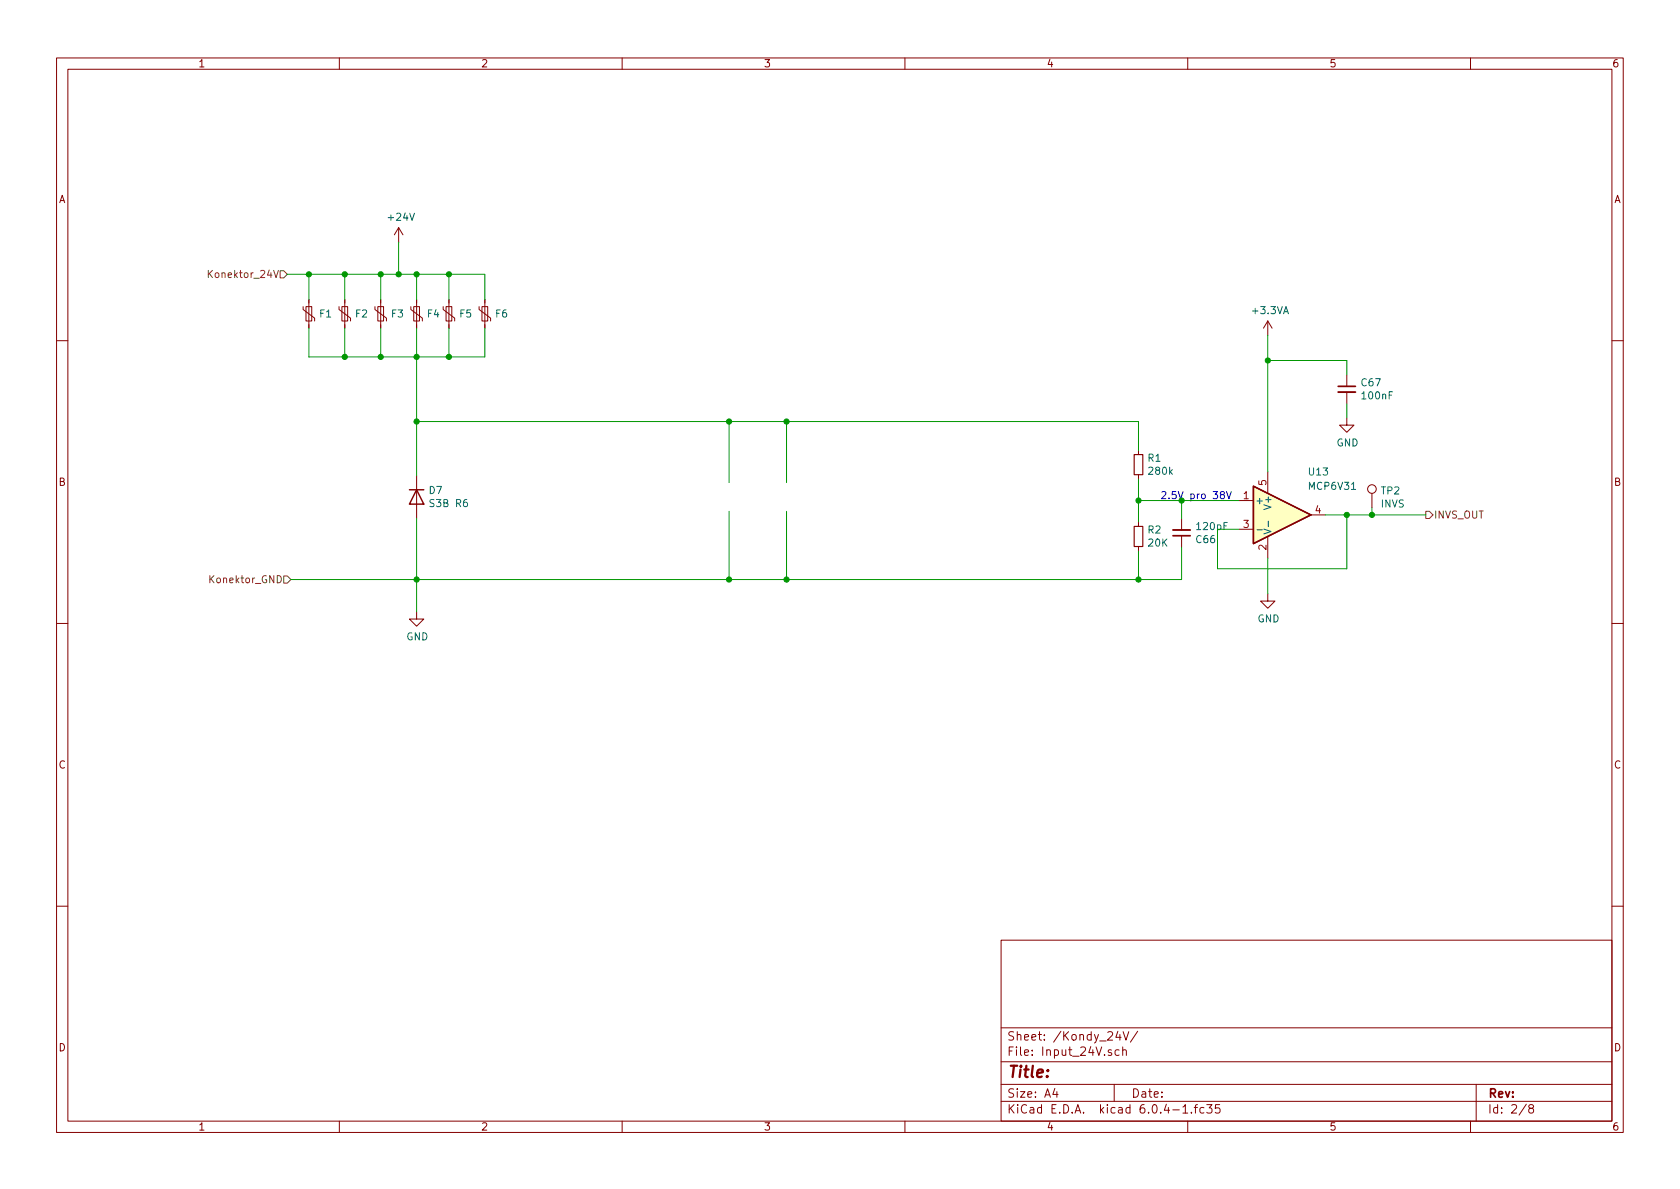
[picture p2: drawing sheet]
<svg xmlns="http://www.w3.org/2000/svg" width="297mm" height="210mm" viewBox="0 0 297 210" stroke-linecap="round" stroke-linejoin="round" font-family="sans-serif">
<g fill="none" stroke="#840000" stroke-width=".18">
<path d="M10 10.2h277v190.1h-277zM12 12.2h273v186.1h-273zM60 10.2v2M110 10.2v2M160 10.2v2M210 10.2v2M260 10.2v2M53.6 54.2v.5l2 1.6v.5M54.1 54.2h1v2.6h-1zM54.6 53v5M59.9 54.2v.5l2.1 1.6v.5M60.5 54.2h1v2.6h-1z"/>
<path d="M61 53v5M66.3 54.2v.5l2 1.6v.5M66.8 54.2h1v2.6h-1zM67.3 53v5M70.5 40.3l-.8 1.2M70.5 40.3v2.5M70.5 40.3l.7 1.2M72.6 54.2v.5l2.1 1.6v.5M73.2 54.2h1v2.6h-1zM73.7 53v5M78.4 54.2v.5l2 1.6v.5M78.9 54.2h1v2.6h-1z"/>
<path d="M79.4 53v5M84.7 54.2v.5l2 1.6v.5M85.2 54.2h1v2.6h-1zM85.7 53v5M224.2 56.8v2.5M224.2 56.8l-.8 1.2M224.2 56.8l.7 1.2M10 60.2h2M201.3 79.6v.8M238.1 73.9v1.3h1.3l-1.3 1.2-1.2-1.2h1.2M238.1 66.3v2M238.1 69.3v2.1"/>
<path d="M285 60.2h2M73.7 84.1v7.6M201.3 83.9v.8M201.3 92.3v.8M201.3 96.6v.8M208.9 91.7v2M208.9 94.7v2.1M219.1 88.5h2.5M219.1 93.6h2.5M224.2 83.4v3.8M224.2 94.9v3.8M231.8 91.1h2.5"/>
<path d="M242.6 87.2v2.6M10 110.2h2M73.7 108.2v1.3h1.2l-1.2 1.2-1.3-1.2h1.3M224.2 105v1.3h1.2l-1.2 1.3-1.3-1.3h1.3M285 110.2h2M10 160.2h2M177 166.3h108v32h-108zM285 160.2h2M60 198.3v2M110 198.3v2M160 198.3v2M177 194.8h108"/>
<path d="M177 191.8h108M177 187.8h108M177 181.8h108M186.5 192.5l-.4 1h1M186.9 193v1M196.5 185.7l-.4-.1-.2 .2 .1 .3 .5 .1v.4h-.6M197 191.8v3M197.6 182.4l-.3 1h.9M197.9 185.7l-.5-.1-.3 .3v.4l.2 .3h.6M198 182.9v1M198.5 185.8l.2-.2 .4 .1v.9M198.5 185.1v1.5"/>
<path d="M198.6 182.4l.5 1.5 .5-1.5M201.1 182.4l-1.2 1.9M209.1 195.8l.5-.5v1.5M209.1 196.8h.9M210 198.3v2M210.6 196.7v.1M211.1 195.8h.6M211.7 195.3l-.3 .2v1.3M212.9 195.9l-.5-.1-.3 .3v.4l.2 .3h.6M213.4 195.3h.9l-.5 .6 .4 .1v.7l-.2 .1h-.4l-.2-.1M215.6 195.3h-.7v.7l.2-.1 .5 .1 .1 .2-.1 .5-.2 .1-.5-.1M260 198.3v2"/>
<path d="M261 191.8v6.5M269.9 195.3l-1.3 1.9M270.6 196l-.3-.3 .1-.2 .2-.2 .4 .1 .2 .2-.1 .2-.7 .2-.1 .3v.2l.3 .3h.4l.2-.3-.1-.4-.2-.1"/>
<circle cx="242.6" cy="86.5" r=".76"/>
</g>
<path d="M72.4 86.6h2.5M73.7 86.6l1.2 2.5h-2.5zM221.6 86l10.2 5.1-10.2 5z" fill="none" stroke="#840000" stroke-width=".25"/>
<path d="M236.6 69.3h3M207.4 93.7h3" fill="none" stroke="#840000" stroke-width=".33"/>
<path d="M236.6 68.3h3M207.4 94.7h3" fill="none" stroke="#840000" stroke-width=".3"/>
<path d="M200.5 80.4h1.6v3.5h-1.6zM200.5 93.1h1.6v3.5h-1.6z" fill="none" stroke="#840000" stroke-width=".2"/>
<path d="M221.6 86l10.2 5.1-10.2 5z" fill="#ffffc2" stroke="#ffffc2" stroke-width=".18"/>
<path d="M222.2 93.7h1M223.5 93.6l1.2 .4-1.2 .4M224.2 92.2v.9" fill="none" stroke="#006464" stroke-width=".18"/>
<path d="M36.8 47.8v1.3M37 48.4l.6 .7M37.6 47.8l-.8 .7M49.5 47.9h.7l.6 .6-.6 .6h-.7zM252.1 90.4h.6l.7 .7-.7 .6h-.6zM50.2 101.8h.6l.6 .7-.6 .6h-.6z" fill="none" stroke="#725600" stroke-width=".18"/>
<path d="M216 87.5l-.2-.3v-.2l.2-.1 .4 .1 .1 .2-.1 .1-.5 .2-.1 .2v.3l.2 .2h.2l.3-.2v-.3l-.3-.2M216.9 86.9l.4 1.3 .4-1.3" fill="none" stroke="#0000c2" stroke-width=".18"/>
<g fill="none" stroke="#009600" stroke-width=".18">
<path d="M50.8 48.5h34.9v4.5M54.6 48.5v4.5M54.6 58v5.1h31.1v-5.1M61 48.5v4.5M61 58v5.1M67.3 48.5v4.5M67.3 58v5.1M70.5 42.8v5.7M73.7 48.5v4.5M73.7 58v26.1M79.4 48.5v4.5M79.4 58v5.1"/>
<path d="M224.2 59.3v24.1M73.7 74.5h127.6v5.1M128.9 74.5v10.8M139.1 74.5v10.8M224.2 63.7h13.9v2.6M238.1 71.4v2.5M73.7 91.7v16.5M128.9 90.4v12.1M139.1 90.4v12.1M201.3 84.7v7.6M201.3 97.4v5.1M201.3 88.5h17.8"/>
<path d="M208.9 96.8v5.7h-157.5M208.9 88.5v3.2M224.2 98.7v6.3M234.3 91.1h17.8M238.1 91.1v9.5h-22.8v-7h3.8M242.6 89.8v1.3"/>
</g>
<g fill="#009600" stroke="#009600" stroke-width=".18">
<circle cx="128.9" cy="74.5" r=".46"/>
<circle cx="79.4" cy="48.5" r=".46"/>
<circle cx="128.9" cy="102.5" r=".46"/>
<circle cx="139.1" cy="74.5" r=".46"/>
<circle cx="61" cy="48.5" r=".46"/>
<circle cx="54.6" cy="48.5" r=".46"/>
<circle cx="73.7" cy="48.5" r=".46"/>
<circle cx="67.3" cy="48.5" r=".46"/>
<circle cx="70.5" cy="48.5" r=".46"/>
<circle cx="61" cy="63.1" r=".46"/>
<circle cx="67.3" cy="63.1" r=".46"/>
<circle cx="79.4" cy="63.1" r=".46"/>
<circle cx="73.7" cy="102.5" r=".46"/>
<circle cx="73.7" cy="74.5" r=".46"/>
<circle cx="73.7" cy="63.1" r=".46"/>
<circle cx="139.1" cy="102.5" r=".46"/>
<circle cx="201.3" cy="88.5" r=".46"/>
<circle cx="201.3" cy="102.5" r=".46"/>
<circle cx="238.1" cy="91.1" r=".46"/>
<circle cx="242.6" cy="91.1" r=".46"/>
<circle cx="224.2" cy="63.7" r=".46"/>
</g>
<text font-size="2.8" fill="#840000" x="178" y="190.6">Title:</text>
<g font-size="2.1" fill="#840000">
<text x="178" y="184">Sheet: /Kondy_24V/</text>
<text x="178" y="186.7">File: Input_24V.sch</text>
<text x="178" y="196.9">KiCad E.D.A. kicad 6.0.4-1.fc35</text>
<text x="178" y="194.1">Size: A4</text>
<text x="200" y="194.1">Date:</text>
<text x="263" y="194.1">Rev:</text>
<text x="263" y="196.9">Id: 2/8</text>
</g>
<g font-size="1.8" fill="#840000">
<text x="35" y="11.9">1</text>
<text x="85" y="11.9">2</text>
<text x="135" y="11.9">3</text>
<text x="185" y="11.9">4</text>
<text x="235" y="11.9">5</text>
<text x="285" y="11.9">6</text>
<text x="10.3" y="35.9">A</text>
<text x="285.3" y="35.9">A</text>
<text x="10.3" y="85.9">B</text>
<text x="285.3" y="85.9">B</text>
<text x="10.3" y="135.9">C</text>
<text x="285.3" y="135.9">C</text>
<text x="10.3" y="185.9">D</text>
<text x="285.3" y="185.9">D</text>
<text x="35" y="199.9">1</text>
<text x="85" y="199.9">2</text>
<text x="135" y="199.9">3</text>
<text x="185" y="199.9">4</text>
<text x="235" y="199.9">5</text>
<text x="285" y="199.9">6</text>
</g>
<g font-size="1.8" fill="#006464">
<text x="68.8" y="39">+24V</text>
<text x="56.5" y="56.1">F1</text>
<text x="62.9" y="56.1">F2</text>
<text x="69.2" y="56.1">F3</text>
<text x="75.6" y="56.1">F4</text>
<text x="81.3" y="56.1">F5</text>
<text x="87.6" y="56.1">F6</text>
<text x="221.6" y="55.5">+3.3VA</text>
<text x="240.8" y="68.3">C67</text>
<text x="240.9" y="70.6">100nF</text>
<text x="203" y="81.6">R1</text>
<text x="203.2" y="83.9">280k</text>
<text x="236.3" y="78.9">GND</text>
<text x="75.9" y="87.3">D7</text>
<text x="76.2" y="89.7">S3B R6</text>
<text x="221.9" y="89.1">+</text>
<text x="224.8" y="89.7" transform="rotate(-90 224.8 89.7)">V+</text>
<text x="231.5" y="84.1">U13</text>
<text x="231.5" y="86.6">MCP6V31</text>
<text x="244.2" y="89.7">INVS</text>
<text x="244.2" y="87.4">TP2</text>
<text x="203" y="94.3">R2</text>
<text x="211.7" y="93.7">120pF</text>
<text x="203.1" y="96.6">20K</text>
<text x="211.6" y="96">C66</text>
<text x="71.8" y="113.2">GND</text>
<text x="222.3" y="110.1">GND</text>
</g>
<g font-size="1.8" fill="#725600">
<text x="37.5" y="49.1">Konektor_24V</text>
<text x="253.5" y="91.7">INVS_OUT</text>
<text x="37.4" y="103.1">Konektor_GND</text>
</g>
<text font-size="1.8" fill="#009600" x="205.1" y="88.3">2.5V pro 38V</text>
<g font-size="1.8" fill="#a90000">
<text x="219.9" y="88.3">1</text>
<text x="223.9" y="85.8" transform="rotate(-90 223.9 85.8)">5</text>
<text x="219.9" y="93.3">3</text>
<text x="232.6" y="90.8">4</text>
<text x="223.9" y="97.3" transform="rotate(-90 223.9 97.3)">2</text>
</g>
</svg>
